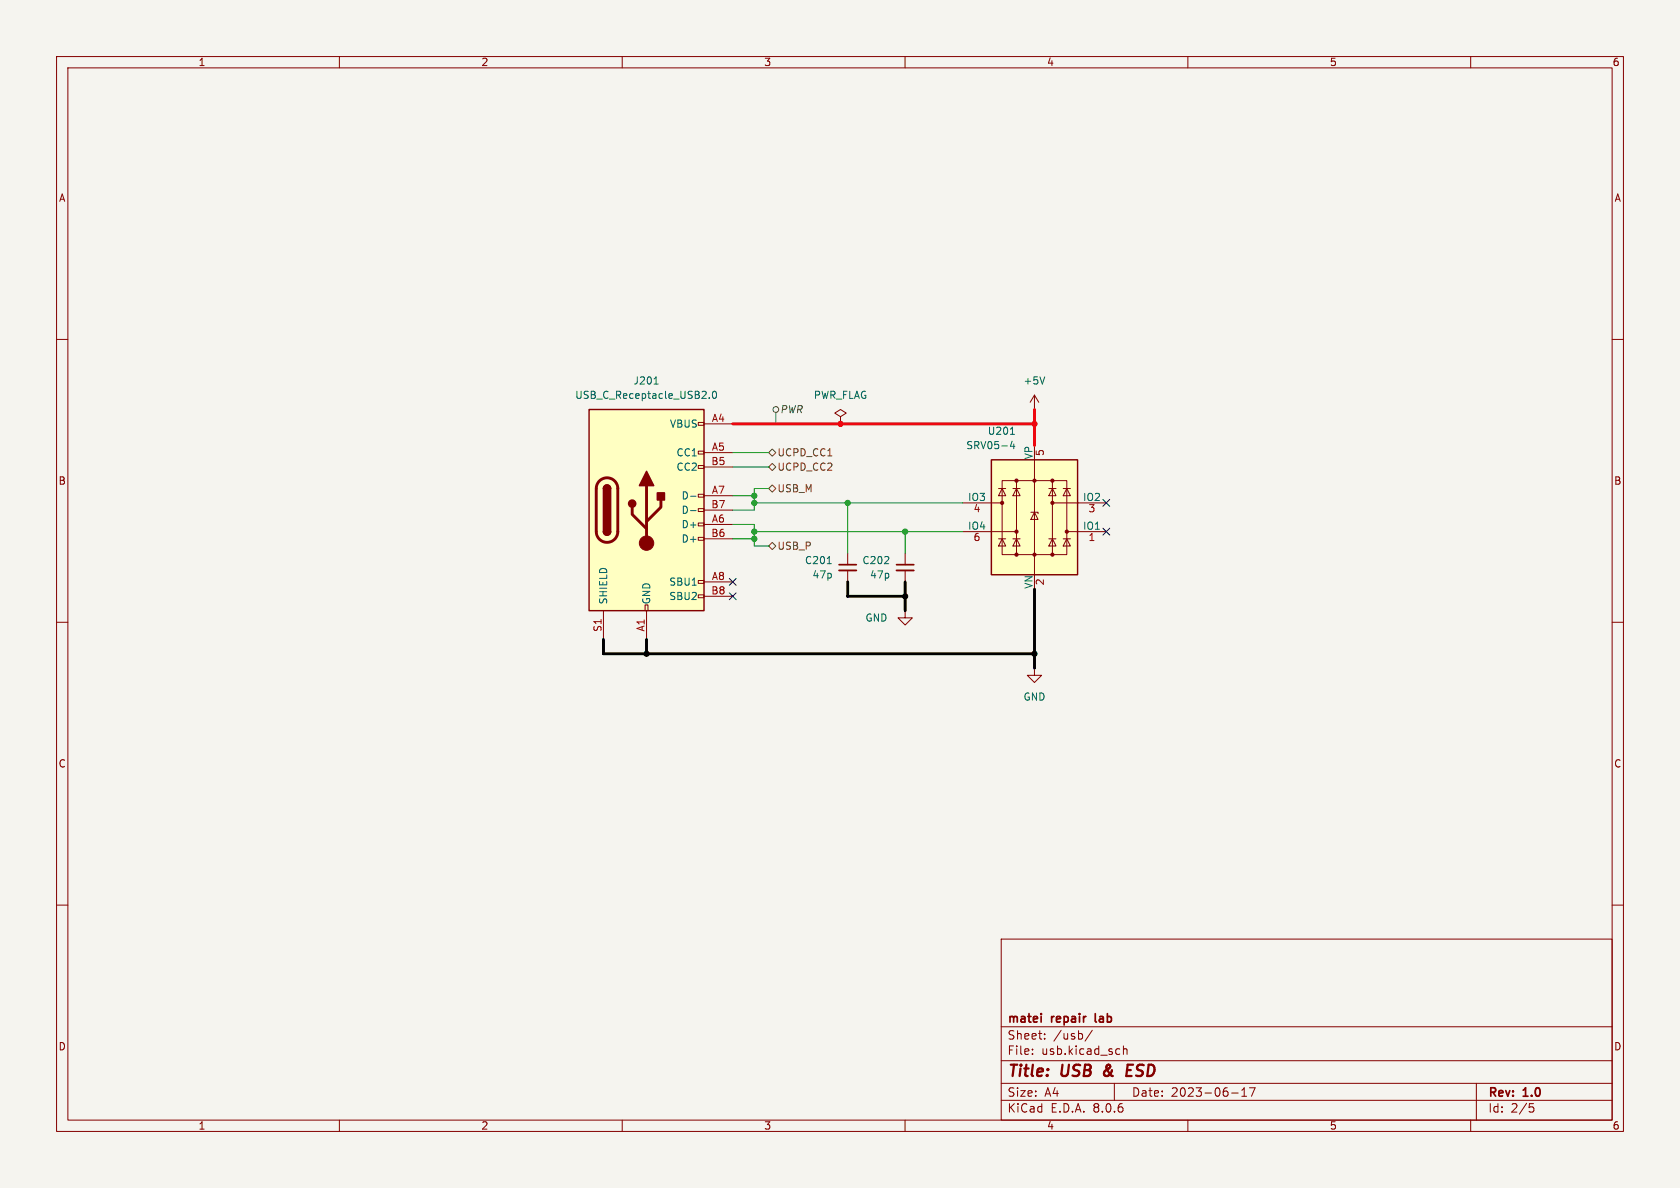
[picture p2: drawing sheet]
<svg xmlns="http://www.w3.org/2000/svg" width="297mm" height="210mm" viewBox="0 0 297 210" stroke-linecap="round" stroke-linejoin="round" font-family="sans-serif">
<path d="M0 0h297v210h-297z" fill="#f5f4ef" stroke="#f5f4ef" stroke-width=".18"/>
<g fill="none" stroke="#840000" stroke-width=".18">
<path d="M10 10h277v190h-277zM12 12h273v186h-273zM60 10v2M110 10v2M160 10v2M210 10v2M260 10v2M10 60h2M285 60h2M148.6 73.7l1-.7-1-.6-1 .6 1 .7v1.2M148.6 74.9h.1M10 110h2"/>
<path d="M285 110h2M10 160h2M285 160h2M177 166h108v32h-108zM60 198v2M110 198v2M160 198v2M177 194.5h108M177 191.5h108M177 187.5h108M177 181.5h108M182.5 186.3v.1"/>
<path d="M182.5 185.5v.1M184.7 183.6v.1M184.7 182.8v.1M193.1 182.1l-1.3 2M197 191.5v3M197.8 185.4l.2 .1M198 186.3l-.2 .1M198.6 184.9v1.5M198.6 185.5l.2-.1 .4 .1v.9M210 198v2M217.7 193.2h1.2M219.5 193.8h.9"/>
<path d="M219.5 192.7l.5-.4v1.5M220.9 192.3h1l-.7 1.5M260 198v2M261 191.5v6.5M270.4 195.1h.7M270.5 195.7h.4l.3 .3-.2 .5-.5 .1"/>
</g>
<path d="M195.3 189.4a.53 .53 0 0 0 0 .7M199.2 189.2h.7M200.3 188.2h-.9l-.3 2h1" fill="none" stroke="#840000" stroke-width=".4"/>
<path d="M184.1 179.2v.1M184.1 179.7v1M193.6 179.2l.1 1.4" fill="none" stroke="#840000" stroke-width=".3"/>
<path d="M104.1 72.4h20.4v35.6h-20.4z" fill="#ffffc2"/>
<g fill="none" stroke="#840000" stroke-width=".18">
<path d="M123.4 79.8h1.1v.5h-1.1zM123.4 74.7h1.1v.5h-1.1zM124.5 74.9h5M123.4 95h1.1v.5h-1.1zM123.4 92.5h1.1v.5h-1.1zM123.4 89.9h1.1v.5h-1.1zM123.4 87.4h1.1v.5h-1.1zM123.4 82.3h1.1v.5h-1.1zM124.5 80h5M124.5 92.7h5M124.5 87.6h5M124.5 82.6h5"/>
<path d="M124.5 95.3h5M124.5 90.2h5M149.9 97.8v2M160 97.8v2M106.7 108v5M114 106.9h.6v1.1h-.6zM114.3 108v5M123.4 105.2h1.1v.5h-1.1zM123.4 102.6h1.1v.5h-1.1zM124.5 102.9h5M124.5 105.4h5M149.9 100.8v2.1"/>
<path d="M160 108v1.2h-1.3l1.3 1.3 1.3-1.3h-1.3M160 108h.1M160 100.8v2.1M182.9 118.1v1.3h1.2l-1.2 1.3-1.3-1.3h1.3M182.9 118.1h.1"/>
</g>
<path d="M104.1 72.4h20.4v35.6h-20.4zM106.7 94a.64 .64 0 0 0 .6 .6 .64 .64 0 0 0 .6-.6M106.7 86.4a.64 .64 0 0 1 .6-.7 .64 .64 0 0 1 .6 .7" fill="none" stroke="#840000" stroke-width=".25"/>
<path d="M106 85a1.9 1.9 0 0 1 2-.4 1.9 1.9 0 0 1 1.2 1.8v7.6a1.91 1.91 0 0 1-1.9 1.9 1.91 1.91 0 0 1-1.9-1.9v-7.8l.2-.6zM111.8 89.7v1.2l2.5 2.6M114.3 85.9v10.1M116.8 88.4v1.3l-2.5 2.5" fill="none" stroke="#840000" stroke-width=".51"/>
<g fill="#840000" stroke="#840000" stroke-width=".25">
<path d="M106.7 94h1.2a.64 .64 0 0 1-.6 .6 .64 .64 0 0 1-.6-.6z"/>
<path d="M106.7 86.4h1.2v7.6h-1.2z"/>
<path d="M106.9 85.9a.64 .64 0 0 1 .7-.1 .64 .64 0 0 1 .3 .6h-1.2z"/>
<path d="M114.3 83.3l1.3 2.6h-2.6z"/>
<path d="M116.2 87.1h1.3v1.3h-1.3z"/>
<circle cx="111.8" cy="89" r=".63"/>
</g>
<circle cx="114.3" cy="96" r="1.27" fill="#840000" stroke="#840000" stroke-width=".18"/>
<path d="M115.6 67.9h.8M125.4 70.3v.1M126.1 69.3l.1-.1a.68 .68 0 0 1 .5 .6 .68 .68 0 0 1-.5 .6l-.1-.1-.2-.4zM122.1 87.7h.9M122.1 90.3h.9M146.2 99.6h.8" fill="none" stroke="#006464" stroke-width=".18"/>
<path d="M148.3 100.8h3.1M158.5 100.8h3" fill="none" stroke="#840000" stroke-width=".33"/>
<path d="M148.3 99.8h3.1M158.5 99.8h3" fill="none" stroke="#840000" stroke-width=".3"/>
<path d="M175.3 81.3h15.2v20.3h-15.2z" fill="#ffffc2"/>
<g fill="none" stroke="#840000" stroke-width=".18">
<path d="M182.9 72.4h.1M182.9 69.9v2.5M182.9 69.9l-.8 1.2M182.9 69.9l.7 1.2M170.2 88.9h7M170.2 94h9.5M176.5 95.3h1.3M176.5 86.4h1.3M177.2 85h11.4v13h-11.4zM177.2 95.3l.6 1.2h-1.3zM177.2 86.4l.6 1.2h-1.3zM179.1 95.3h1.2"/>
<path d="M179.1 86.4h1.2M179.7 95.3l.6 1.2h-1.2zM179.7 86.4l.6 1.2h-1.2zM179.7 85v13M182.2 90.6h1.3v.2M182.9 90.6l.6 1.2h-1.3zM182.9 81.3v20.3M185.4 95.3h1.3M185.4 86.4h1.3M186.1 95.3l.6 1.2h-1.3zM186.1 86.4l.6 1.2h-1.3zM186.1 85v13"/>
<path d="M186.1 88.9h9.5M188 95.3h1.2M188 86.4h1.2M188.6 95.3l.6 1.2h-1.2zM188.6 86.4l.6 1.2h-1.2zM188.6 94h7"/>
</g>
<path d="M175.3 81.3h15.2v20.3h-15.2z" fill="none" stroke="#840000" stroke-width=".25"/>
<g fill="#840000" stroke="#840000" stroke-width=".18">
<circle cx="188.6" cy="94" r=".28"/>
<circle cx="186.1" cy="98" r=".28"/>
<circle cx="186.1" cy="88.9" r=".28"/>
<circle cx="186.1" cy="85" r=".28"/>
<circle cx="182.9" cy="98" r=".28"/>
<circle cx="182.9" cy="85" r=".28"/>
<circle cx="179.7" cy="98" r=".28"/>
<circle cx="179.7" cy="94" r=".28"/>
<circle cx="179.7" cy="85" r=".28"/>
<circle cx="177.2" cy="88.9" r=".28"/>
</g>
<path d="M178.6 76.8h.8M178.9 78l-.3 .9h.8M179.2 78.5v.8M184.7 66.6l-.4 1.3" fill="none" stroke="#006464" stroke-width=".18"/>
<g fill="none" stroke="#484848" stroke-width=".18">
<path d="M137.2 72.9v2"/>
<circle cx="137.2" cy="72.4" r=".51"/>
</g>
<path d="M135.9 96.5l.6-.6 .7 .6-.7 .7zM135.9 80l.6-.6 .7 .6-.7 .6zM135.9 82.6l.6-.7 .7 .7-.7 .6zM135.9 86.4l.6-.7 .7 .7-.7 .6z" fill="none" stroke="#725600" stroke-width=".18"/>
<path d="M106.7 113v2.6h76.2M114.3 113v2.6M149.9 102.9v2.5h10.1M160 102.9v5.1M182.9 104.1v14" fill="none" stroke="#000" stroke-width=".51"/>
<path d="M129.5 92.7h3.8v3.8h2.6M129.5 95.3h3.8M129.5 87.6h3.8M129.5 80h6.4M129.5 82.6h6.4M133.3 94h36.9M133.3 88.9h36.9M135.9 86.4h-2.6v3.8h-3.8M149.9 88.9v8.9M160 94v3.8" fill="none" stroke="#009600" stroke-width=".18"/>
<path d="M129.5 74.9h53.4M182.9 72.4v6.3" fill="none" stroke="#ff000b" stroke-width=".51"/>
<path d="M195 88.3l1.2 1.2M195 93.4l1.2 1.2M196.2 88.3l-1.2 1.2M196.2 93.4l-1.2 1.2M128.9 102.3l1.2 1.2M128.9 104.8l1.2 1.2M130.1 102.3l-1.2 1.2M130.1 104.8l-1.2 1.2" fill="none" stroke="#000084" stroke-width=".18"/>
<g fill="#009600" stroke="#009600" stroke-width=".18">
<circle cx="149.9" cy="88.9" r=".46"/>
<circle cx="160" cy="94" r=".46"/>
<circle cx="133.3" cy="87.6" r=".46"/>
<circle cx="133.3" cy="88.9" r=".46"/>
<circle cx="133.3" cy="94" r=".46"/>
<circle cx="133.3" cy="95.3" r=".46"/>
</g>
<g fill="#ff000b" stroke="#ff000b" stroke-width=".18">
<circle cx="148.6" cy="74.9" r=".46"/>
<circle cx="182.9" cy="74.9" r=".46"/>
</g>
<g fill="#000" stroke="#000" stroke-width=".18">
<circle cx="114.3" cy="115.6" r=".46"/>
<circle cx="160" cy="105.4" r=".46"/>
<circle cx="182.9" cy="115.6" r=".46"/>
</g>
<g font-size="2.8" fill="#840000">
<text x="178" y="190.9">Title:</text>
<text x="187.7" y="190.9">USB</text>
<text x="196" y="190.9">&amp;</text>
<text x="200.8" y="190.9">ESD</text>
</g>
<g font-size="2.1" fill="#840000">
<text x="178" y="184">Sheet:</text>
<text x="178" y="181.2">matei</text>
<text x="186" y="181.2">repair</text>
<text x="186.2" y="184">/usb/</text>
<text x="194.3" y="181.2">lab</text>
<text x="178" y="186.7">File:</text>
<text x="184.1" y="186.7">usb.kicad_sch</text>
<text x="178" y="196.9">KiCad</text>
<text x="178" y="194.1">Size:</text>
<text x="184.7" y="194.1">A4</text>
<text x="185.7" y="196.9">E.D.A.</text>
<text x="193.3" y="196.9">8.0.6</text>
<text x="200" y="194.1">Date:</text>
<text x="207" y="194.1">2023-06-17</text>
<text x="263" y="194.3">Rev:</text>
<text x="263" y="196.9">Id:</text>
<text x="267.1" y="196.9">2/5</text>
<text x="269.4" y="194.3">1.0</text>
</g>
<g font-size="1.8" fill="#840000">
<text x="35" y="11.9">1</text>
<text x="85" y="11.9">2</text>
<text x="135" y="11.9">3</text>
<text x="185" y="11.9">4</text>
<text x="235" y="11.9">5</text>
<text x="285" y="11.9">6</text>
<text x="10.3" y="35.9">A</text>
<text x="285.3" y="35.9">A</text>
<text x="10.3" y="85.9">B</text>
<text x="285.3" y="85.9">B</text>
<text x="10.3" y="135.9">C</text>
<text x="285.3" y="135.9">C</text>
<text x="10.3" y="185.9">D</text>
<text x="285.3" y="185.9">D</text>
<text x="35" y="199.9">1</text>
<text x="85" y="199.9">2</text>
<text x="135" y="199.9">3</text>
<text x="185" y="199.9">4</text>
<text x="235" y="199.9">5</text>
<text x="285" y="199.9">6</text>
</g>
<g font-size="1.8" fill="#006464">
<text x="101.6" y="70.7">USB_C_Receptacle_USB2.0</text>
<text x="111.9" y="68.2">J201</text>
<text x="143.8" y="70.7">PWR_FLAG</text>
<text x="180.8" y="68.2">+5V</text>
<text x="118.3" y="75.8">VBUS</text>
<text x="174.5" y="77.1">U201</text>
<text x="119.5" y="80.9">CC1</text>
<text x="119.5" y="83.4">CC2</text>
<text x="170.7" y="79.6">SRV05-4</text>
<text x="182.6" y="81.3" transform="rotate(-90 182.6 81.3)">VP</text>
<text x="120.4" y="88.5">D-</text>
<text x="171" y="88.6">IO3</text>
<text x="191.4" y="88.6">IO2</text>
<text x="120.4" y="93.6">D+</text>
<text x="120.4" y="91">D-</text>
<text x="171" y="93.7">IO4</text>
<text x="191.4" y="93.7">IO1</text>
<text x="120.4" y="96.1">D+</text>
<text x="142.2" y="99.9">C201</text>
<text x="152.4" y="99.9">C202</text>
<text x="107.5" y="106.9" transform="rotate(-90 107.5 106.9)">SHIELD</text>
<text x="115.2" y="106.9" transform="rotate(-90 115.2 106.9)">GND</text>
<text x="118.2" y="103.7">SBU1</text>
<text x="118.2" y="106.3">SBU2</text>
<text x="143.5" y="102.5">47p</text>
<text x="153.7" y="102.5">47p</text>
<text x="182.6" y="104.2" transform="rotate(-90 182.6 104.2)">VN</text>
<text x="152.9" y="110.1">GND</text>
<text x="180.8" y="124.1">GND</text>
</g>
<g font-size="1.8" fill="#a90000">
<text x="125.7" y="74.7">A4</text>
<text x="125.7" y="82.3">B5</text>
<text x="125.7" y="79.8">A5</text>
<text x="184.9" y="80.7" transform="rotate(-90 184.9 80.7)">5</text>
<text x="125.7" y="89.9">B7</text>
<text x="125.7" y="87.4">A7</text>
<text x="125.7" y="95">B6</text>
<text x="125.7" y="92.5">A6</text>
<text x="172" y="90.9">4</text>
<text x="172" y="96">6</text>
<text x="192.3" y="96">1</text>
<text x="192.3" y="90.9">3</text>
<text x="125.7" y="105.2">B8</text>
<text x="125.7" y="102.6">A8</text>
<text x="184.9" y="103.6" transform="rotate(-90 184.9 103.6)">2</text>
<text x="106.4" y="111.8" transform="rotate(-90 106.4 111.8)">S1</text>
<text x="114" y="111.7" transform="rotate(-90 114 111.7)">A1</text>
</g>
<text font-size="1.8" fill="#484848" x="137.9" y="73.3">PWR</text>
<g font-size="1.8" fill="#725600">
<text x="137.4" y="80.9">UCPD_CC1</text>
<text x="137.4" y="83.4">UCPD_CC2</text>
<text x="137.4" y="87.2">USB_M</text>
<text x="137.4" y="97.4">USB_P</text>
</g>
</svg>
